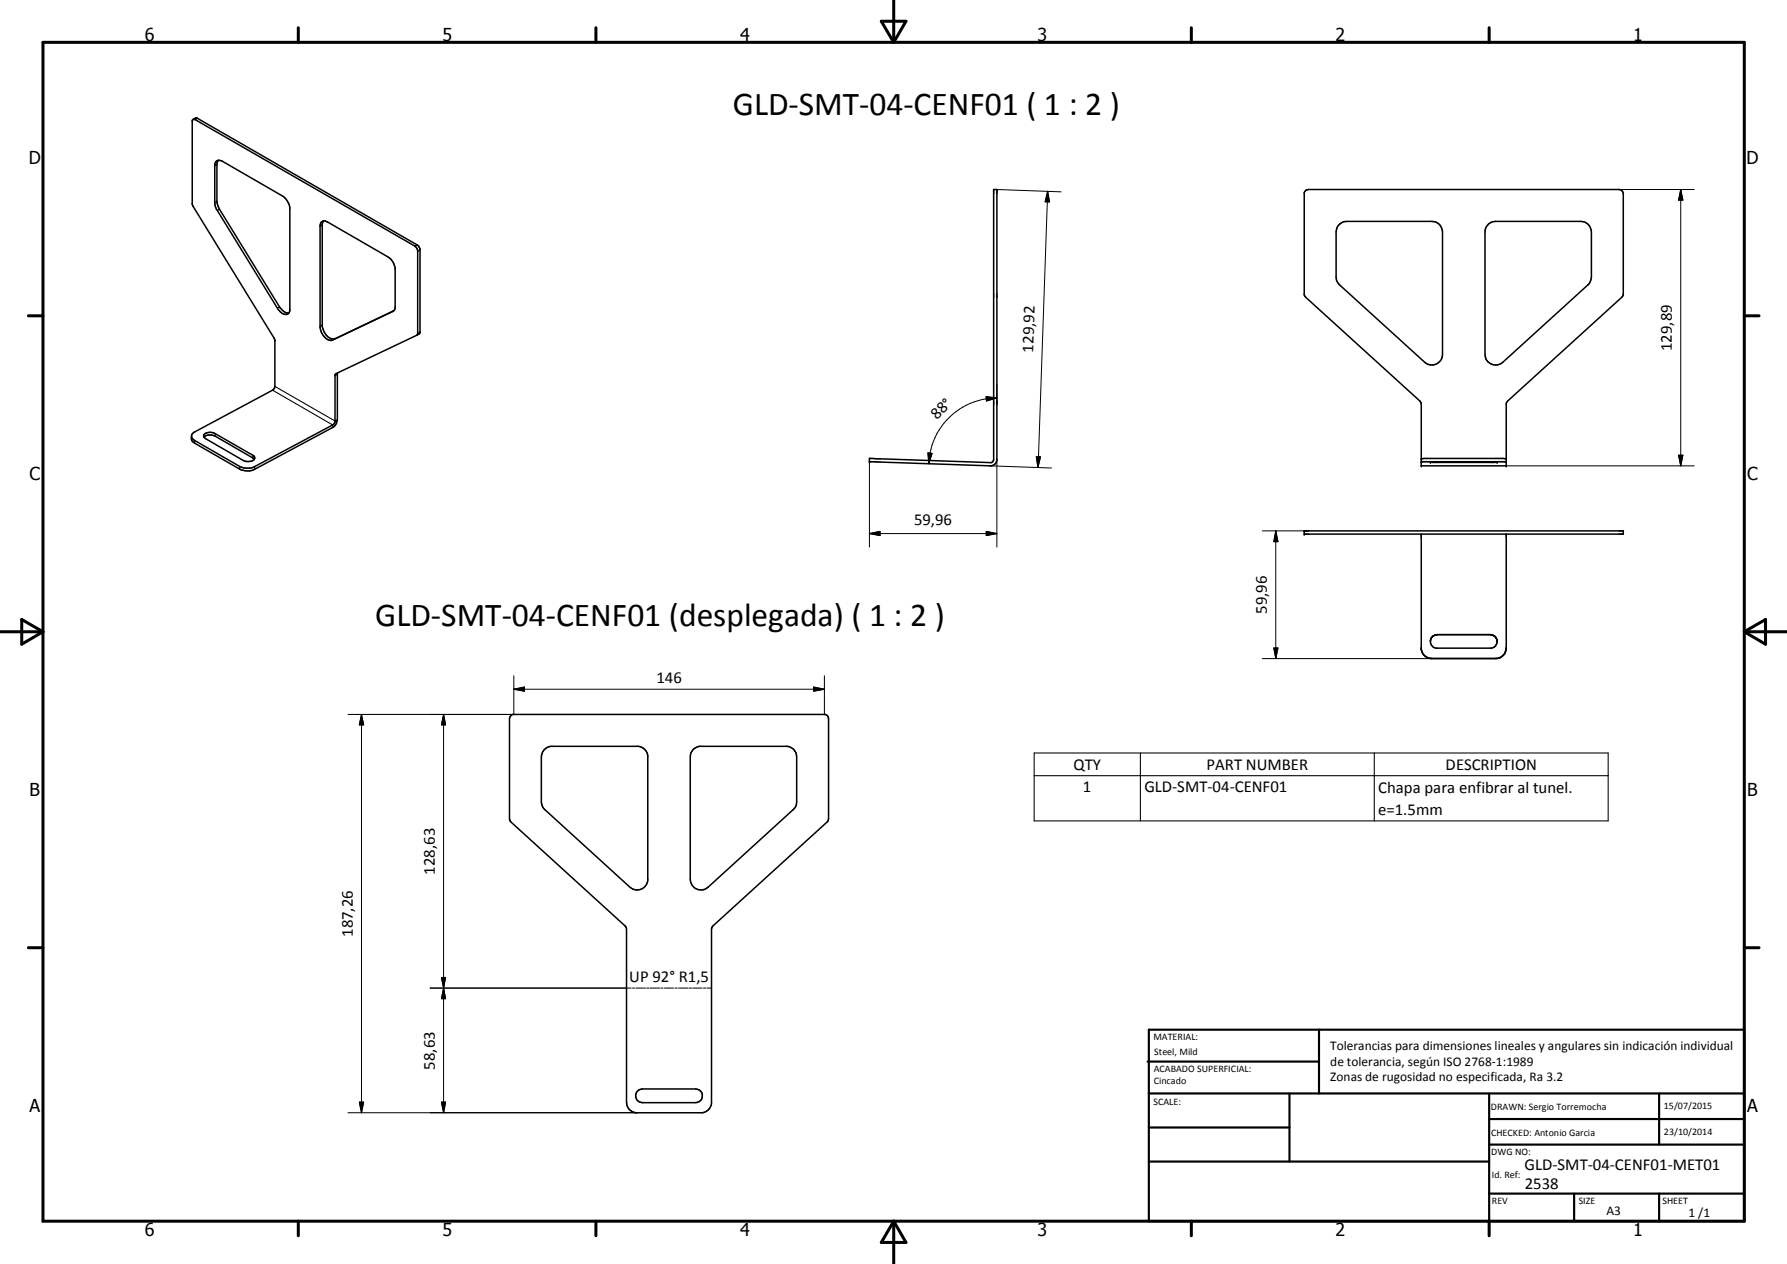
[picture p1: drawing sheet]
<svg xmlns="http://www.w3.org/2000/svg" width="420mm" height="297mm" viewBox="0 0 420 297" stroke-linecap="round" stroke-linejoin="round" font-family="sans-serif">
<g fill="none" stroke="#000" stroke-width=".35">
<path d="M45.4 28.1l.9-.4 52.1 30.1 .4 .8v19.5l-.3 .4-.5 .3M45.5 28.1l-.3 .3v19.7l19.4 31.9v10.8l-.3 .7-18.5 10a1.05 1.05 0 0 0-.8 1 1.05 1.05 0 0 0 .8 1l10.5 6.1a4.1 4.1 0 0 0 3.6 0l18.6-10 .3-.5v-11l.1-.2 19.1-9.1M45.5 28.1h.4l51.8 29.9 .5 .9v19.6l-.2 .3M50.7 38l.6-.3 1 .2 14.1 8.2a4.1 4.1 0 0 1 1.7 2.7v24.1a1.18 1.18 0 0 1-.9 1 1.18 1.18 0 0 1-1.3-.6l-.7-.9-14.3-23.3-.4-1.2v-9.2zM51.3 37.7l-.3 1v8.6l.3 1.2 14.4 23.6a2.72 2.72 0 0 0 2.2 1.5M75.5 52.2a1.13 1.13 0 0 1 1.5 0l14.1 8.1a3.8 3.8 0 0 1 1.8 2.8v9.2l-.2 .6-14.5 7a2.71 2.71 0 0 1-2.9-2.5v-24.5zM76.1 51.9l-.3 .7v24.1a4 4 0 0 0 2.2 3l.7-.1 13.9-6.6M233.6 44.5h.8v63.5a1.52 1.52 0 0 1-1.6 1.5l-28.4-1v-.8l28.5 1 .6-.3 .1-.4zM306.9 44.9l.8-.4h72.9a1 1 0 0 1 1.1 1l-.1 24-27.4 25.1-.1 14.9h-19.9l-.1-14.9-27.4-25.1v-24.2zM314.8 52.9l.8-.7 1-.2h20a2.51 2.51 0 0 1 2.6 2.5v28.8a2.51 2.51 0 0 1-1.5 2.3 2.51 2.51 0 0 1-2.7-.5l-20.5-18.7-.4-1.3v-10.6l.3-1zM350 52.6l.9-.5 .8-.1h19.9a2.51 2.51 0 0 1 2.6 2.5v10.6l-.4 1.3-20.5 18.7a2.5 2.5 0 0 1-2.6 .5 2.5 2.5 0 0 1-1.5-2.3v-28.8l.2-1zM79.4 87.6l-.1 11-.2 .8-.5 .8-18.7 10.1a4.1 4.1 0 0 1-3.6-.1l-10.8-6.2-.4-.5-.1-1"/>
<path d="M48 102.7l1-.5h.8l.8 .3 9 5.2 .2 .2M48.2 101.9a2.48 2.48 0 0 1 2.4 0l8.8 5.1a.72 .72 0 0 1 .5 .8 .72 .72 0 0 1-.8 .6l-1.2 .1-.7-.3-8.9-5.1-.4-.6zM334.2 108.6h19.9M334.2 107.8h19.9M336.4 108.6h15.6zM306.7 124.8h75v.7h-75zM334.2 125.5v27.1l.2 .7M354.1 125.5v26.8M334.4 153.3a2.13 2.13 0 0 0 1.2 1.2M334.4 153.3l.4 .6 .8 .7M335.6 154.6l1 .2 15.4-.1M335.6 154.5l.7 .2h15.7"/>
<path d="M336.4 150.3l-.1 .3M337.3 149.3a1.59 1.59 0 0 0-1 1.6 1.59 1.59 0 0 0 1.3 1.4h13.1a1.58 1.58 0 0 0 1.2-2.1M337.3 149.3l-.8 .7M337.9 149.1l-.6 .2M337.9 149.1l12.8 .1M350.7 149.2l.3 .1M350.7 149.2a1.36 1.36 0 0 1 1.1 .8M351.2 149.4a1.39 1.39 0 0 1 .8 1.2M352.4 154.6l-.4 .1M353 154.3l-1 .4M353.5 153.9l-.5 .4M353.9 153.3l-.9 1"/>
<path d="M353.9 153.3l-.1 .3M354.1 152.2l-.2 1.1M120.2 168.1l.4-.2h73.4l.7 .5v24.4l-27.1 24.8-.3 .5v41.3a2.55 2.55 0 0 1-2.1 2.1h-15.8a2.49 2.49 0 0 1-2.1-2.5l-.1-41.1-27.2-24.9-.2-.6v-23.5zM127.9 176.2l.9-.6 .6-.2h20.7a2.52 2.52 0 0 1 2.2 2.1v29.5a2.53 2.53 0 0 1-4.2 1.5l-20.4-18.7-.4-1.3v-10.6l.2-1.1zM162.9 176.2l.9-.6 .7-.2h20.7a2.47 2.47 0 0 1 2.1 2.5v10.6l-.4 1.3-20.4 18.7a2.51 2.51 0 0 1-2.7 .4 2.51 2.51 0 0 1-1.5-2.3v-28.7l.1-.7zM149.8 256.5l.4-.3 .8-.3h12.6a1.61 1.61 0 0 1 1.5 1.6 1.61 1.61 0 0 1-1.5 1.6h-12.6a1.61 1.61 0 0 1-1.4-.9 1.61 1.61 0 0 1 .2-1.7z"/>
</g>
<g fill="#000">
<circle cx="204.4" cy="108.5" r=".18"/>
<circle cx="334.2" cy="108.6" r=".18"/>
<circle cx="334.2" cy="109.5" r=".18"/>
<circle cx="334.2" cy="107.8" r=".18"/>
<circle cx="336.3" cy="108.6" r=".18"/>
<circle cx="352" cy="108.6" r=".18"/>
<circle cx="354.1" cy="109.5" r=".18"/>
<circle cx="306.7" cy="124.8" r=".18"/>
<circle cx="306.7" cy="125.5" r=".18"/>
</g>
<g fill="none" stroke="#000" stroke-width=".25">
<path d="M46.4 27.8l-.5 .3M51 38.7l-.5 .2M51 47.3l-.5 .3M51.6 49.1l-.5 .3M75.8 52.9l-.5 .3M98 57.5l-.5 .3M98.8 58.8l-.6 .3M65.7 72.1l-.5 .3M75.8 76.4l-.5 .3M78.7 79.6l-.5 .3M92.4 73.2h.1M98.8 78l-.6 .3"/>
<path d="M64.1 91.7l14.1 8.2v.6M64.6 90.8l14.2 8.1 .5-.3M79.3 88l-.5 .3M45.8 103.5v.6M50.6 101.9v.6M56.3 109.6v.6M59.4 107v.6M59.9 109.6v.7M243.2 177h134.9v15.9h-134.9zM268.1 177v15.9M323.1 177v15.9M243.2 182.3h134.9"/>
</g>
<g fill="none" stroke="#000" stroke-width=".24">
<path d="M234.4 44.5l15.1 .6M246.3 45l.4 2.5-1-.1zM246.3 45l-2.3 64.9M380.6 44.5h17.7M395.2 44.5l.5 2.5h-1zM395.2 44.5v65M231.8 93.2l2.6 .3-2.5 .7zM234.4 93.5a16.1 16.1 0 0 0-16 15.5M234.4 90.3v4.7M204.4 108.5v20.1M218.2 106.4l.9 .2-.7 2.4zM232.8 109.5l14.4 .5"/>
<path d="M234.4 108v20.6M243.7 107.4h.9l-.6 2.5zM354.1 109.5h44.2M394.7 107h1l-.5 2.5zM204.4 125.4l2.5-.5v1zM204.4 125.4h30M231.9 124.9l2.5 .5-2.5 .5zM296.8 124.8h10.9M300 124.8l.5 2.5h-1zM300 124.8v30M120.8 158.8v9.1h-39M193.8 158.8v9.1"/>
<path d="M296.8 154.8h39.8M299.5 152.3h1l-.5 2.5zM85 167.9l.5 2.4h-1zM85 167.9v93.6M104.3 167.9l.5 2.4h-1zM104.3 167.9v93.6M120.8 162l2.5-.5v.9zM120.8 162h73M191.3 161.5l2.5 .5-2.5 .4zM101.1 232.2h47.3M103.8 229.7h1l-.5 2.5zM104.3 232.2l.5 2.5h-1z"/>
<path d="M148.7 232.2h.6M149.5 232.2h2.3M152 232.2h.6M152.9 232.2h2.2M155.4 232.2h.5M156.2 232.2h2.2M158.7 232.2h.5M159.5 232.2h2.2M162 232.2h.6M162.8 232.2h2.3M165.4 232.2h.5M166.2 232.2h1.1"/>
<path d="M84.5 259h1l-.5 2.5zM103.8 259h1l-.5 2.5zM81.8 261.5h68"/>
</g>
<g fill="none" stroke="#000" stroke-width=".71">
<path d="M10.1 9.9h400v277.1h-400zM70.1 6.5v3.4M140.1 6.5v3.4M207.2 5h5.8l-2.9 4.9zM210.1 0v9.9M280.1 6.5v3.4M350.1 6.5v3.4M6.7 74.2h3.4M410.1 74.2h3.5M.1 148.5h10M5.1 145.6l5 2.9-5 2.9zM410.1 148.5h10"/>
<path d="M410.1 148.5l5-2.9v5.8zM6.7 222.7h3.4M410.1 222.7h3.5M70.1 287v3.4M140.1 287v3.4M210.1 287v10M210.1 287l2.9 5h-5.8zM280.1 287v3.4M350.1 287v3.4"/>
</g>
<g fill="none" stroke="#000" stroke-width=".51">
<path d="M269.8 249.5h40.3M270.1 242h140v45h-140zM270.1 257h140M303.2 257v16M310.1 242v15M350.1 257v30M390.1 257v12M270.1 265h33.1M270.1 273h80M350.1 269h60M350.1 263h60M350.1 280.5h60"/>
<path d="M370.1 280.5v6.5M390.1 280.5v6.5"/>
</g>
<g fill="#000">
<path d="M246.3 45l.4 2.5-1-.1zM395.2 44.5l.5 2.5h-1zM231.8 93.2l2.6 .3-2.5 .7zM218.2 106.4l.9 .2-.7 2.4zM243.7 107.4h.9l-.6 2.5zM394.7 107h1l-.5 2.5zM204.4 125.4l2.5-.5v1zM231.9 124.9l2.5 .5-2.5 .5zM300 124.8l.5 2.5h-1zM299.5 152.3h1l-.5 2.5zM85 167.9l.5 2.4h-1zM104.3 167.9l.5 2.4h-1z"/>
<path d="M120.8 162l2.5-.5v.9zM191.3 161.5l2.5 .5-2.5 .4zM103.8 229.7h1l-.5 2.5zM104.3 232.2l.5 2.5h-1zM84.5 259h1l-.5 2.5zM103.8 259h1l-.5 2.5z"/>
</g>
<g font-size="7.9">
<text x="172.3" y="27">GLD-SMT-04-CENF01 ( 1 : 2 )</text>
<text x="88.2" y="147">GLD-SMT-04-CENF01 (desplegada) ( 1 : 2 )</text>
</g>
<g font-size="4.2">
<text x="34" y="9.6">6</text>
<text x="104" y="9.6">5</text>
<text x="174" y="9.6">4</text>
<text x="244" y="9.6">3</text>
<text x="314" y="9.6">2</text>
<text x="384" y="9.6">1</text>
<text x="6.8" y="38.7">D</text>
<text x="410.6" y="38.7">D</text>
<text x="7" y="112.9">C</text>
<text x="410.8" y="112.9">C</text>
<text x="7" y="187.1">B</text>
<text x="410.8" y="187.1">B</text>
<text x="7" y="261.4">A</text>
<text x="410.8" y="261.4">A</text>
<text x="34" y="290.4">6</text>
<text x="104" y="290.4">5</text>
<text x="174" y="290.4">4</text>
<text x="244" y="290.4">3</text>
<text x="314" y="290.4">2</text>
<text x="384" y="290.4">1</text>
</g>
<g font-size="3.9">
<text x="242.9" y="82.8" transform="rotate(-88 242.9 82.8)">129,92</text>
<text x="393.1" y="82.5" transform="rotate(-90 393.1 82.5)">129,89</text>
<text x="220.3" y="98.8" transform="rotate(-44 220.3 98.8)">88°</text>
<text x="214.9" y="123.3">59,96</text>
<text x="297.9" y="144.3" transform="rotate(-90 297.9 144.3)">59,96</text>
<text x="154.3" y="160.4">146</text>
<text x="252.4" y="180.9">QTY</text>
<text x="283.7" y="180.9">PART NUMBER</text>
<text x="339.9" y="180.9">DESCRIPTION</text>
<text x="254.6" y="186.2">1</text>
<text x="269.1" y="186.2">GLD-SMT-04-CENF01</text>
<text x="324" y="186.3">Chapa para enfibrar al tunel.</text>
<text x="324" y="191.6">e=1.5mm</text>
<text x="102.2" y="205.5" transform="rotate(-90 102.2 205.5)">128,63</text>
<text x="83" y="220.2" transform="rotate(-90 83 220.2)">187,26</text>
<text x="147.9" y="230.9">UP 92° R1,5</text>
<text x="102.2" y="251.3" transform="rotate(-90 102.2 251.3)">58,63</text>
<text x="358.5" y="275">GLD-SMT-04-CENF01-MET01</text>
<text x="358.5" y="279.4">2538</text>
</g>
<g font-size="3.1">
<text x="312.7" y="246.8">Tolerancias para dimensiones lineales y angulares sin indicación individual</text>
<text x="312.7" y="250.4">de tolerancia, según ISO 2768-1:1989</text>
<text x="312.7" y="254">Zonas de rugosidad no especificada, Ra 3.2</text>
<text x="377.7" y="285.6">A3</text>
<text x="397" y="285.9">1 /1</text>
</g>
<g font-size="2.4">
<text x="271.2" y="244.4">MATERIAL:</text>
<text x="271.3" y="252">ACABADO SUPERFICIAL:</text>
<text x="271.4" y="247.9">Steel, Mild</text>
<text x="271.3" y="254.6">Cincado</text>
<text x="271.2" y="259.7">SCALE:</text>
<text x="350.6" y="260.8">DRAWN: Sergio Torremocha</text>
<text x="391.2" y="260.6">15/07/2015</text>
<text x="350.6" y="267">CHECKED: Antonio Garcia</text>
<text x="391.2" y="266.7">23/10/2014</text>
<text x="350.6" y="271.4">DWG NO:</text>
<text x="350.8" y="276.9">Id. Ref:</text>
<text x="350.8" y="282.8">REV</text>
<text x="371.2" y="282.9">SIZE</text>
<text x="390.9" y="282.9">SHEET</text>
</g>
</svg>
